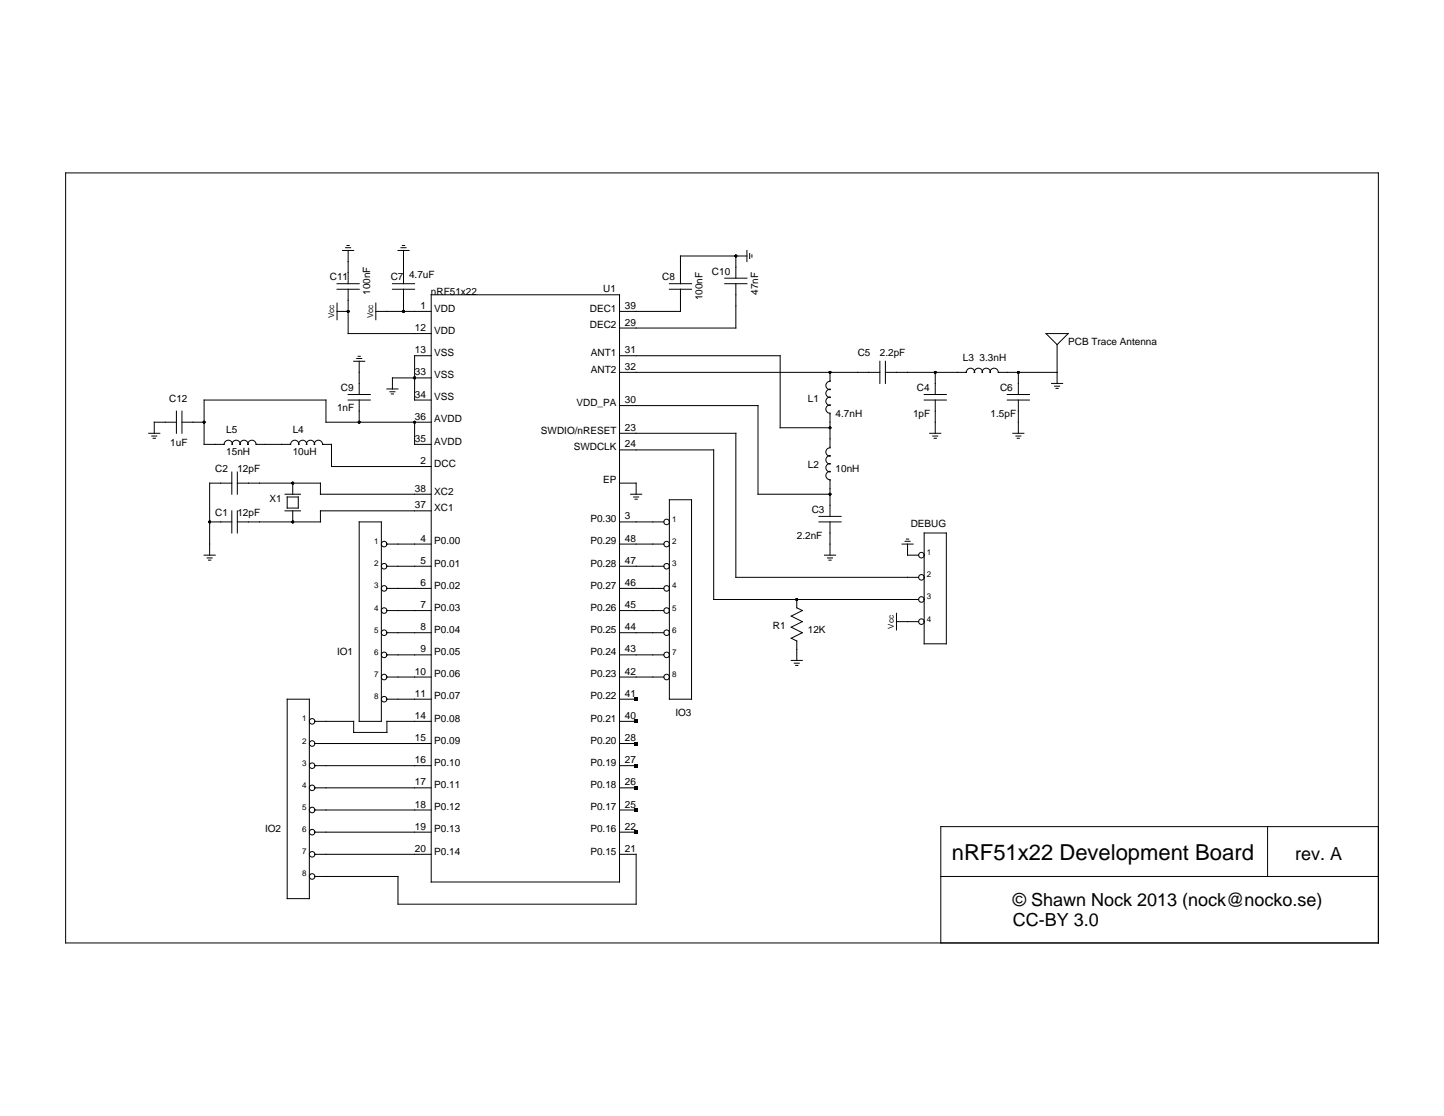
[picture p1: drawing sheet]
<svg xmlns="http://www.w3.org/2000/svg" width="279mm" height="216mm" viewBox="0 0 279 216" stroke-linecap="round" stroke-linejoin="round" font-family="sans-serif">
<g fill="none" stroke="#000" stroke-width=".19">
<path d="M12.7 33.5h254v148.9h-254zM65.2 56h4.3M65.2 54.9h4.3M65.2 58.6v3.3M66.3 48.5h2.1M66.9 47.9h.9M67.1 47.5h.5M67.4 56v8.5h16M67.4 48.5v6.4M72.7 58.6v3.3M75.9 56h4.3M75.9 54.9h4.3"/>
<path d="M77 48.5h2.1M77.6 47.9h1M77.9 47.5h.4M78.1 48.5v6.4M78.1 56v4.2M83.4 57h36.5v113.6h-36.5zM129.5 56h4.3M129.5 54.9h4.3M131.7 56v4.2h-11.8M140.2 54.9h4.3M140.2 53.8h4.3M142.4 54.9v8.6h-22.5"/>
<path d="M142.4 49.5v4.3M144.5 49.5h-12.8v5.4M144.5 48.5v2.1M145.1 49v1M145.5 49.3v.4M34.1 79.5v4.3M35.2 79.5v4.3M65.2 60.2h2.2M67.4 77.4h4.2M67.4 76.3h4.2M68.4 69.9h2.2M69 69.4h1"/>
<path d="M69.3 68.9h.4M69.5 69.9v6.4M69.5 77.4v4.3M72.7 60.2h10.7M74.9 75.2h2.1M75.4 75.8h1M75.7 76.2h.4M83.4 68.8h-3.2v8.6h3.2M83.4 73.1h-7.5v2.1M119.9 68.8h31.1v14h9.6M119.9 72h50.3M119.9 78.5h26.8v17.1h13.9"/>
<path d="M160.6 72v1.8a.78 .78 0 0 0-.8 .8 .78 .78 0 0 0 .8 .7 .77 .77 0 0 0-.8 .8 .77 .77 0 0 0 .8 .8 .77 .77 0 0 0-.8 .7 .77 .77 0 0 0 .8 .8 .78 .78 0 0 0-.8 .7 .78 .78 0 0 0 .8 .8v6.7a.78 .78 0 0 0-.8 .8 .78 .78 0 0 0 .8 .8 .77 .77 0 0 0-.8 .8 .77 .77 0 0 0 .8 .7 .77 .77 0 0 0-.8 .8 .77 .77 0 0 0 .8 .7 .78 .78 0 0 0-.8 .8 .78 .78 0 0 0 .8 .8v7.1M170.2 69.9v4.3M171.3 72h15.7a.78 .78 0 0 1 .8-.8 .78 .78 0 0 1 .7 .9 .77 .77 0 0 1 .8-.9 .77 .77 0 0 1 .8 .9 .77 .77 0 0 1 .7-.9 .77 .77 0 0 1 .8 .9 .78 .78 0 0 1 .8-.9 .78 .78 0 0 1 .8 .8h11.3M171.3 69.9v4.3M178.8 77.4h4.3M178.8 76.3h4.3M181 72v4.3M181 77.4v6.4M194.9 77.4h4.3M194.9 76.3h4.3M197 72v4.3M197 77.4v6.4"/>
<path d="M202.4 64.5h4.3l-2.2 2.2zM203.5 74.2h2.1M204.1 74.7h.9M204.3 75.1h.5M204.5 66.7v7.5M28.8 83.8h2.1M29.4 84.4h.9M29.6 84.8h.5M34.1 81.7h-4.3v2.1M35.2 81.7h4.3M44.9 93.5h-4.3v13.9M44.9 91.3v4.3"/>
<path d="M44.9 98.8v4.3M45.9 93.5h16.1v2.1h21.4M45.9 91.3v4.3M45.9 98.8v4.3M55.1 98.8h3M55.1 95.6h3M55.6 96.1h2.1v2.2h-2.1zM56.6 93.5v2.1M56.6 98.8v2.2M80.2 81.7v4.3h3.2M83.4 81.7h-20.3v-4.3h-23.6v8.6h3.9a.78 .78 0 0 1 .8-.8 .78 .78 0 0 1 .7 .8 .77 .77 0 0 1 .8-.8 .77 .77 0 0 1 .8 .8 .77 .77 0 0 1 .7-.8 .77 .77 0 0 1 .8 .8 .78 .78 0 0 1 .7-.8 .78 .78 0 0 1 .8 .8h6.7a.78 .78 0 0 1 .8-.8 .78 .78 0 0 1 .8 .8 .77 .77 0 0 1 .8-.8 .77 .77 0 0 1 .7 .8 .77 .77 0 0 1 .8-.8 .77 .77 0 0 1 .7 .8 .78 .78 0 0 1 .8-.8 .78 .78 0 0 1 .8 .8h1.7v4.3h19.3M83.4 98.8h-21.4v2.2h-16.1"/>
<path d="M119.9 83.8h22.5v27.9h35.3M119.9 87h18.2v29h39.6M119.9 93.5h3.2v2.1M122 95.6h2.2M122.6 96.1h1M122.9 96.6h.4M129.5 96.7h4.3v38.6h-4.3zM158.5 99.9h4.2M179.9 83.8h2.1M180.5 84.4h.9M180.7 84.8h.5M196 83.8h2.1"/>
<path d="M196.6 84.4h.9M196.8 84.8h.5M39.5 107.4h2.1M40.1 107.9h.9M40.4 108.4h.4M40.6 101h4.3M69.5 101h4.3v38.6h-4.3zM74.9 105.3h8.5M74.9 109.5h8.5M74.9 113.8h8.5M74.9 118.1h8.5M119.9 105.3h8.5"/>
<path d="M119.9 109.5h8.5M119.9 113.8h8.5M119.9 118.1h8.5M119.9 101h8.5M154.2 116v1.6l1 .5-2.1 1.1 2.1 1.1-2.1 1 2.1 1.1-2.1 1.1M158.5 101h4.2M159.5 107.4h2.2M160.1 107.9h1M160.4 108.4h.4M160.6 101v6.4M173.5 118.7v3.2M174.5 105.3h2.2"/>
<path d="M175.1 104.7h1M175.4 104.3h.4M175.6 105.3v2.1h2.1M178.8 103.1h4.3v21.4h-4.3zM55.6 135.3h4.3v38.5h-4.3zM60.9 139.6h7.5v2.1h6.5v-2.1h8.5M74.9 122.4h8.5M74.9 126.7h8.5M74.9 131h8.5M74.9 135.3h8.5M119.9 122.4h8.5M119.9 126.7h8.5"/>
<path d="M119.9 131h8.5M119.9 135.3h3.2M119.9 139.6h3.2M153.1 123.5l1.1 .5M153.1 127.8h2.1M153.7 128.3h1M154 128.7h.4M154.2 124v3.8M173.5 120.3h4.2M60.9 143.8h22.5M60.9 148.1h22.5M60.9 152.4h22.5"/>
<path d="M60.9 156.7h22.5M119.9 143.8h3.2M119.9 148.1h3.2M119.9 152.4h3.2M119.9 156.7h3.2M245.3 159.9v9.7M266.7 159.9h-84.7v22.5M60.9 161h22.5M60.9 165.3h22.5M119.9 161h3.2M119.9 165.3h3.2v9.6h-46.1v-5.3h-16.1M182 169.6h84.7"/>
<circle cx="74.3" cy="105.3" r=".54"/>
<circle cx="74.3" cy="113.8" r=".54"/>
<circle cx="74.3" cy="109.5" r=".54"/>
<circle cx="74.3" cy="118.1" r=".54"/>
<circle cx="129" cy="101" r=".54"/>
<circle cx="129" cy="105.3" r=".54"/>
<circle cx="129" cy="109.5" r=".54"/>
<circle cx="129" cy="113.8" r=".54"/>
<circle cx="129" cy="118.1" r=".54"/>
<circle cx="178.3" cy="107.4" r=".54"/>
<circle cx="178.3" cy="116" r=".54"/>
<circle cx="178.3" cy="111.7" r=".54"/>
<circle cx="60.4" cy="139.6" r=".54"/>
<circle cx="74.3" cy="135.3" r=".54"/>
<circle cx="74.3" cy="131" r=".54"/>
<circle cx="74.3" cy="122.4" r=".54"/>
<circle cx="74.3" cy="126.7" r=".54"/>
<circle cx="129" cy="126.7" r=".54"/>
<circle cx="129" cy="131" r=".54"/>
<circle cx="129" cy="122.4" r=".54"/>
<circle cx="178.3" cy="120.3" r=".54"/>
<circle cx="60.4" cy="156.7" r=".54"/>
<circle cx="60.4" cy="152.4" r=".54"/>
<circle cx="60.4" cy="143.8" r=".54"/>
<circle cx="60.4" cy="148.1" r=".54"/>
<circle cx="60.4" cy="165.3" r=".54"/>
<circle cx="60.4" cy="169.6" r=".54"/>
<circle cx="60.4" cy="161" r=".54"/>
</g>
<g fill="#000">
<path d="M122.8 139.2h.6v.7h-.6zM122.8 134.9h.6v.7h-.6zM122.8 156.4h.6v.6h-.6zM122.8 152.1h.6v.6h-.6zM122.8 147.8h.6v.6h-.6zM122.8 143.5h.6v.7h-.6zM122.8 160.7h.6v.6h-.6z"/>
<circle cx="142.4" cy="49.5" r=".27"/>
<circle cx="67.4" cy="60.2" r=".27"/>
<circle cx="78.1" cy="60.2" r=".27"/>
<circle cx="80.2" cy="73.1" r=".27"/>
<circle cx="160.6" cy="72" r=".27"/>
<circle cx="181" cy="72" r=".27"/>
<circle cx="197" cy="72" r=".27"/>
<circle cx="39.5" cy="81.7" r=".27"/>
<circle cx="56.6" cy="93.5" r=".27"/>
<circle cx="69.5" cy="81.7" r=".27"/>
<circle cx="80.2" cy="81.7" r=".27"/>
<circle cx="160.6" cy="95.6" r=".27"/>
<circle cx="160.6" cy="82.8" r=".27"/>
<circle cx="40.6" cy="101" r=".27"/>
<circle cx="56.6" cy="101" r=".27"/>
<circle cx="154.2" cy="116" r=".27"/>
</g>
<text font-size="4.3" x="184.2" y="166.3">nRF51x22 Development Board</text>
<g font-size="3.5">
<text x="250.6" y="166.3">rev. A</text>
<text x="196" y="175.3">© Shawn Nock 2013 (nock@nocko.se)</text>
<text x="196" y="179.2">CC-BY 3.0</text>
</g>
<g font-size="1.9">
<text x="79.1" y="53.8">4.7uF</text>
<text x="137.8" y="53.1">C10</text>
<text x="63.8" y="54.2">C11</text>
<text x="71.6" y="57" transform="rotate(-90 71.6 57)">100nF</text>
<text x="75.6" y="54.2">C7</text>
<text x="81.3" y="59.8">1</text>
<text x="83.4" y="57">nRF51x22</text>
<text x="116.7" y="56.5">U1</text>
<text x="120.9" y="59.8">39</text>
<text x="128.1" y="54.2">C8</text>
<text x="135.9" y="58.1" transform="rotate(-90 135.9 58.1)">100nF</text>
<text x="146.7" y="57" transform="rotate(-90 146.7 57)">47nF</text>
<text x="80.3" y="64.1">12</text>
<text x="84" y="60.3">VDD</text>
<text x="84" y="64.6">VDD</text>
<text x="114.1" y="60.3">DEC1</text>
<text x="114.1" y="63.5">DEC2</text>
<text x="120.9" y="63">29</text>
<text x="80.3" y="68.3">13</text>
<text x="84" y="68.9">VSS</text>
<text x="114.3" y="68.9">ANT1</text>
<text x="120.9" y="68.3">31</text>
<text x="120.9" y="71.6">32</text>
<text x="166" y="68.8">C5</text>
<text x="170.2" y="68.8">2.2pF</text>
<text x="186.3" y="69.9">L3 3.3nH</text>
<text x="206.7" y="66.7">PCB Trace Antenna</text>
<text x="32.7" y="77.8">C12</text>
<text x="66" y="75.6">C9</text>
<text x="80.3" y="72.6">33</text>
<text x="80.3" y="76.9">34</text>
<text x="84" y="73.2">VSS</text>
<text x="84" y="77.4">VSS</text>
<text x="114.3" y="72.1">ANT2</text>
<text x="120.9" y="78">30</text>
<text x="156.3" y="77.7">L1</text>
<text x="177.4" y="75.6">C4</text>
<text x="193.5" y="75.6">C6</text>
<text x="43.8" y="83.8">L5</text>
<text x="56.6" y="83.8">L4</text>
<text x="65.2" y="79.5">1nF</text>
<text x="80.3" y="81.2">36</text>
<text x="84" y="81.7">AVDD</text>
<text x="104.7" y="83.9">SWDIO/nRESET</text>
<text x="111.5" y="78.5">VDD_PA</text>
<text x="120.9" y="83.3">23</text>
<text x="161.7" y="80.6">4.7nH</text>
<text x="176.7" y="80.6">1pF</text>
<text x="191.7" y="80.6">1.5pF</text>
<text x="32.9" y="86.3">1uF</text>
<text x="43.8" y="88.1">15nH</text>
<text x="56.6" y="88.1">10uH</text>
<text x="80.3" y="85.5">35</text>
<text x="81.3" y="89.8">2</text>
<text x="84" y="86">AVDD</text>
<text x="111" y="87.1">SWDCLK</text>
<text x="120.9" y="86.6">24</text>
<text x="41.6" y="91.3">C2</text>
<text x="45.9" y="91.3">12pF</text>
<text x="80.3" y="95.1">38</text>
<text x="84" y="90.3">DCC</text>
<text x="84" y="95.7">XC2</text>
<text x="116.7" y="93.5">EP</text>
<text x="156.3" y="90.6">L2</text>
<text x="161.7" y="91.3">10nH</text>
<text x="41.6" y="99.9">C1</text>
<text x="45.9" y="99.9">12pF</text>
<text x="52.1" y="97">X1</text>
<text x="80.3" y="98.3">37</text>
<text x="84" y="98.9">XC1</text>
<text x="114.2" y="101">P0.30</text>
<text x="120.9" y="100.5">3</text>
<text x="157.1" y="99.2">C3</text>
<text x="81.3" y="104.8">4</text>
<text x="84" y="105.3">P0.00</text>
<text x="114.2" y="105.3">P0.29</text>
<text x="120.9" y="104.8">48</text>
<text x="154.2" y="104.2">2.2nF</text>
<text x="176.2" y="102">DEBUG</text>
<text x="81.3" y="109.1">5</text>
<text x="81.3" y="113.3">6</text>
<text x="84" y="109.6">P0.01</text>
<text x="84" y="113.9">P0.02</text>
<text x="114.2" y="113.9">P0.27</text>
<text x="114.2" y="109.6">P0.28</text>
<text x="120.9" y="113.3">46</text>
<text x="120.9" y="109.1">47</text>
<text x="81.3" y="117.6">7</text>
<text x="84" y="118.2">P0.03</text>
<text x="114.2" y="118.2">P0.26</text>
<text x="120.9" y="117.6">45</text>
<text x="81.3" y="121.9">8</text>
<text x="84" y="122.5">P0.04</text>
<text x="114.2" y="122.5">P0.25</text>
<text x="120.9" y="121.9">44</text>
<text x="149.6" y="121.7">R1</text>
<text x="156.3" y="122.4">12K</text>
<text x="65.2" y="126.7">IO1</text>
<text x="80.3" y="130.5">10</text>
<text x="81.3" y="126.2">9</text>
<text x="84" y="126.7">P0.05</text>
<text x="84" y="131">P0.06</text>
<text x="114.2" y="131">P0.23</text>
<text x="114.2" y="126.7">P0.24</text>
<text x="120.9" y="130.5">42</text>
<text x="120.9" y="126.2">43</text>
<text x="80.3" y="134.8">11</text>
<text x="84" y="135.3">P0.07</text>
<text x="114.2" y="135.3">P0.22</text>
<text x="120.9" y="134.8">41</text>
<text x="80.3" y="139.1">14</text>
<text x="80.3" y="143.4">15</text>
<text x="84" y="139.6">P0.08</text>
<text x="84" y="143.9">P0.09</text>
<text x="114.2" y="143.9">P0.20</text>
<text x="114.2" y="139.6">P0.21</text>
<text x="120.9" y="143.4">28</text>
<text x="120.9" y="139.1">40</text>
<text x="130.7" y="138.5">IO3</text>
<text x="80.3" y="147.6">16</text>
<text x="84" y="148.2">P0.10</text>
<text x="114.2" y="148.2">P0.19</text>
<text x="120.9" y="147.6">27</text>
<text x="80.3" y="151.9">17</text>
<text x="84" y="152.5">P0.11</text>
<text x="114.2" y="152.5">P0.18</text>
<text x="120.9" y="151.9">26</text>
<text x="51.3" y="161">IO2</text>
<text x="80.3" y="156.2">18</text>
<text x="80.3" y="160.5">19</text>
<text x="84" y="156.8">P0.12</text>
<text x="84" y="161">P0.13</text>
<text x="114.2" y="161">P0.16</text>
<text x="114.2" y="156.8">P0.17</text>
<text x="120.9" y="160.5">22</text>
<text x="120.9" y="156.2">25</text>
<text x="80.3" y="164.8">20</text>
<text x="84" y="165.3">P0.14</text>
<text x="114.2" y="165.3">P0.15</text>
<text x="120.9" y="164.8">21</text>
</g>
<g font-size="1.5">
<text x="64.7" y="61.6" transform="rotate(-90 64.7 61.6)">Vcc</text>
<text x="72.2" y="61.6" transform="rotate(-90 72.2 61.6)">Vcc</text>
<text x="130.1" y="101">1</text>
<text x="72.4" y="105.3">1</text>
<text x="130.1" y="105.3">2</text>
<text x="179.4" y="107.4">1</text>
<text x="72.4" y="109.5">2</text>
<text x="72.4" y="113.8">3</text>
<text x="130.1" y="109.5">3</text>
<text x="130.1" y="113.8">4</text>
<text x="179.4" y="111.7">2</text>
<text x="72.4" y="118.1">4</text>
<text x="130.1" y="118.1">5</text>
<text x="179.4" y="116">3</text>
<text x="72.4" y="122.4">5</text>
<text x="130.1" y="122.4">6</text>
<text x="172.9" y="121.6" transform="rotate(-90 172.9 121.6)">Vcc</text>
<text x="179.4" y="120.3">4</text>
<text x="72.4" y="126.7">6</text>
<text x="72.4" y="131">7</text>
<text x="130.1" y="126.7">7</text>
<text x="130.1" y="131">8</text>
<text x="72.4" y="135.3">8</text>
<text x="58.5" y="139.6">1</text>
<text x="58.5" y="143.8">2</text>
<text x="58.5" y="148.1">3</text>
<text x="58.5" y="152.4">4</text>
<text x="58.5" y="156.7">5</text>
<text x="58.5" y="161">6</text>
<text x="58.5" y="165.3">7</text>
<text x="58.5" y="169.6">8</text>
</g>
</svg>
